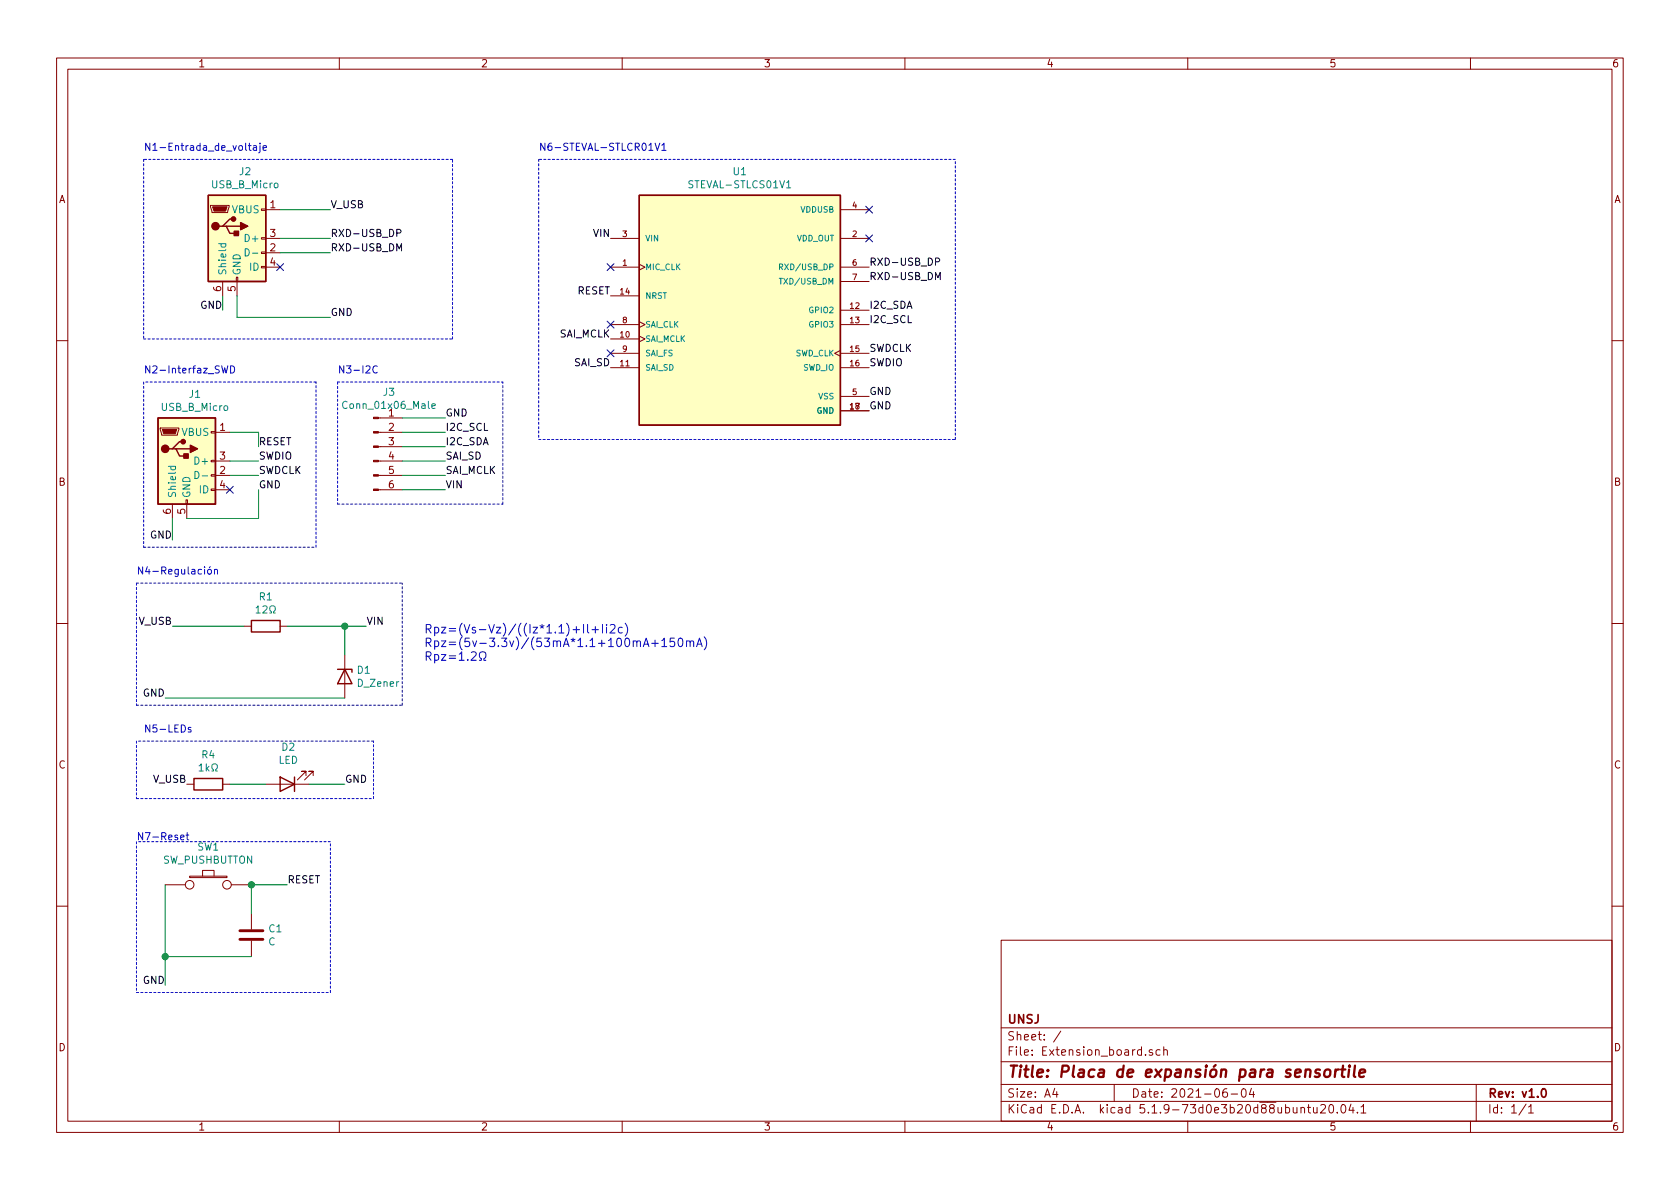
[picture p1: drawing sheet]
EESchema Schematic File Version 4
EELAYER 30 0
EELAYER END
$Descr A4 11693 8268
encoding utf-8
Sheet 1 1
Title "Placa de expansión para sensortile"
Date "2021-06-04"
Rev "v1.0"
Comp "UNSJ"
Comment1 ""
Comment2 ""
Comment3 ""
Comment4 ""
$EndDescr
$Comp
L STEVAL-STLCR01V1:STEVAL-STLCS01V1 U1
U 1 1
P 5150 2150
F 0 "U1" H 5150 3117 50  0000 C CNN
F 1 "STEVAL-STLCS01V1" H 5150 3026 50  0000 C CNN
F 2 "STEVAL-STLCS01V1_footprint:XDCR_STEVAL-STLCS01V1" H 5150 2150 50  0001 L BNN
F 3 "" H 5150 2150 50  0001 L BNN
F 4 "STMicroelectronics" H 5150 2150 50  0001 L BNN "MANUFACTURER"
	1    5150 2150
	1    0    0    -1  
$EndComp
Text Label 2300 1450 0    50   ~ 0
V_USB
Text Label 2300 2200 0    50   ~ 0
GND
Wire Notes Line
	1000 1100 1000 2350
Text Notes 1000 1050 0    50   ~ 0
N1-Entrada_de_voltaje
Text Label 1800 3300 0    50   ~ 0
SWDCLK
Text Label 1800 3400 0    50   ~ 0
GND
Text Label 1800 3200 0    50   ~ 0
SWDIO
Text Label 1800 3100 0    50   ~ 0
RESET
Wire Notes Line
	2200 2650 1000 2650
Text Notes 1000 2600 0    50   ~ 0
N2-Interfaz_SWD
Text Label 4250 1650 2    50   ~ 0
VIN
NoConn ~ 6050 1650
Text Label 2300 1750 0    50   ~ 0
RXD-USB_DM
Text Label 2300 1650 0    50   ~ 0
RXD-USB_DP
Wire Wire Line
	1950 1650 2300 1650
Wire Wire Line
	1950 1750 2300 1750
Text Label 6050 1850 0    50   ~ 0
RXD-USB_DP
Text Label 6050 1950 0    50   ~ 0
RXD-USB_DM
Text Label 6050 2850 0    50   ~ 0
GND
Text Label 4250 2050 2    50   ~ 0
RESET
Text Label 6050 2150 0    50   ~ 0
I2C_SDA
Text Label 6050 2250 0    50   ~ 0
I2C_SCL
Text Label 6050 2450 0    50   ~ 0
SWDCLK
Text Label 6050 2550 0    50   ~ 0
SWDIO
Text Label 6050 2750 0    50   ~ 0
GND
Wire Notes Line
	3750 1100 3750 3050
Wire Notes Line
	3750 3050 6650 3050
Wire Notes Line
	6650 3050 6650 1100
Wire Notes Line
	6650 1100 3750 1100
Text Notes 3750 1050 0    50   ~ 0
N6-STEVAL-STLCR01V1
$Comp
L Device:D_Zener D1
U 1 1
P 2400 4700
F 0 "D1" V 2354 4780 50  0000 L CNN
F 1 "D_Zener" V 2445 4780 50  0000 L CNN
F 2 "Resistor_THT:R_Axial_DIN0207_L6.3mm_D2.5mm_P5.08mm_Vertical" H 2400 4700 50  0001 C CNN
F 3 "~" H 2400 4700 50  0001 C CNN
	1    2400 4700
	0    1    1    0   
$EndComp
Text Label 1200 4350 2    50   ~ 0
V_USB
Text Label 1150 4850 2    50   ~ 0
GND
Text Label 2550 4350 0    50   ~ 0
VIN
$Comp
L Device:R R1
U 1 1
P 1850 4350
F 0 "R1" V 1643 4350 50  0000 C CNN
F 1 "12Ω" V 1734 4350 50  0000 C CNN
F 2 "Resistor_THT:R_Axial_DIN0207_L6.3mm_D2.5mm_P7.62mm_Horizontal" V 1780 4350 50  0001 C CNN
F 3 "~" H 1850 4350 50  0001 C CNN
	1    1850 4350
	0    1    1    0   
$EndComp
Text Notes 950  4000 0    50   ~ 0
N4-Regulación
NoConn ~ 4250 2250
NoConn ~ 6050 1450
Text Label 3100 3100 0    50   ~ 0
I2C_SDA
Text Label 3100 3000 0    50   ~ 0
I2C_SCL
Text Notes 2350 2600 0    50   ~ 0
N3-I2C
Wire Wire Line
	1150 4850 2400 4850
Wire Wire Line
	2400 4550 2400 4350
Wire Wire Line
	2400 4350 2550 4350
Wire Notes Line
	950  4050 950  4900
Wire Notes Line
	950  4900 2800 4900
Wire Notes Line
	2800 4900 2800 4050
Wire Notes Line
	950  4050 2800 4050
Text Label 3100 2900 0    50   ~ 0
GND
Wire Wire Line
	2800 2900 3100 2900
Wire Wire Line
	2800 3000 3100 3000
Wire Wire Line
	2800 3100 3100 3100
Wire Wire Line
	2800 3200 3100 3200
$Comp
L Connector:USB_B_Micro J2
U 1 1
P 1650 1650
F 0 "J2" H 1707 2117 50  0000 C CNN
F 1 "USB_B_Micro" H 1707 2026 50  0000 C CNN
F 2 "freetronics_footprints:USB-MICRO-5pin_PTHMOUNT" H 1800 1600 50  0001 C CNN
F 3 "~" H 1800 1600 50  0001 C CNN
	1    1650 1650
	1    0    0    -1  
$EndComp
Wire Wire Line
	1650 2050 1650 2200
NoConn ~ 4250 1850
Wire Notes Line
	1000 2350 3150 2350
Wire Notes Line
	3150 2350 3150 1100
Wire Notes Line
	3150 1100 1000 1100
Wire Wire Line
	1950 1450 2300 1450
Wire Wire Line
	1650 2200 2300 2200
Text Notes 2950 4600 0    59   ~ 0
Rpz=(Vs-Vz)/((Iz*1.1)+Il+Ii2c)\nRpz=(5v-3.3v)/(53mA*1.1+100mA+150mA)\nRpz=1.2Ω
$Comp
L Device:LED D2
U 1 1
P 2000 5450
F 0 "D2" H 1993 5195 50  0000 C CNN
F 1 "LED" H 1993 5286 50  0000 C CNN
F 2 "LED_THT:LED_D5.0mm_IRBlack" H 2000 5450 50  0001 C CNN
F 3 "~" H 2000 5450 50  0001 C CNN
	1    2000 5450
	-1   0    0    1   
$EndComp
$Comp
L Device:R R4
U 1 1
P 1450 5450
F 0 "R4" V 1243 5450 50  0000 C CNN
F 1 "1kΩ" V 1334 5450 50  0000 C CNN
F 2 "Resistor_THT:R_Axial_DIN0207_L6.3mm_D2.5mm_P7.62mm_Horizontal" V 1380 5450 50  0001 C CNN
F 3 "~" H 1450 5450 50  0001 C CNN
	1    1450 5450
	0    1    1    0   
$EndComp
Text Label 2400 5450 0    50   ~ 0
GND
Wire Wire Line
	2150 5450 2400 5450
Wire Wire Line
	1600 5450 1850 5450
Text Label 1300 5450 2    50   ~ 0
V_USB
Wire Notes Line
	2600 5150 950  5150
Text Notes 1000 5100 0    50   ~ 0
N5-LEDs
$Comp
L Connector:USB_B_Micro J1
U 1 1
P 1300 3200
F 0 "J1" H 1357 3667 50  0000 C CNN
F 1 "USB_B_Micro" H 1357 3576 50  0000 C CNN
F 2 "freetronics_footprints:USB-MICRO-5pin_PTHMOUNT" H 1450 3150 50  0001 C CNN
F 3 "~" H 1450 3150 50  0001 C CNN
	1    1300 3200
	1    0    0    -1  
$EndComp
Wire Notes Line
	950  5150 950  5550
Wire Notes Line
	950  5550 2600 5550
Wire Notes Line
	2600 5550 2600 5150
Wire Wire Line
	1600 3000 1800 3000
Wire Wire Line
	1800 3000 1800 3100
Wire Wire Line
	1600 3200 1800 3200
Wire Wire Line
	1600 3300 1800 3300
Wire Wire Line
	1300 3600 1800 3600
Wire Wire Line
	1800 3600 1800 3400
Wire Wire Line
	2000 4350 2400 4350
Connection ~ 2400 4350
Wire Wire Line
	1200 4350 1700 4350
Text Label 3100 3400 0    50   ~ 0
VIN
$Comp
L Connector:Conn_01x06_Male J3
U 1 1
P 2600 3100
F 0 "J3" H 2708 3481 50  0000 C CNN
F 1 "Conn_01x06_Male" H 2708 3390 50  0000 C CNN
F 2 "Connector_PinHeader_2.54mm:PinHeader_1x06_P2.54mm_Horizontal" H 2600 3100 50  0001 C CNN
F 3 "~" H 2600 3100 50  0001 C CNN
	1    2600 3100
	1    0    0    -1  
$EndComp
Wire Wire Line
	2800 3300 3100 3300
Wire Wire Line
	2800 3400 3100 3400
Wire Notes Line
	2350 2650 2350 3500
Text Label 3100 3300 0    50   ~ 0
SAI_MCLK
Text Label 4250 2350 2    50   ~ 0
SAI_MCLK
NoConn ~ 4250 2450
Text Label 4250 2550 2    50   ~ 0
SAI_SD
Text Label 3100 3200 0    50   ~ 0
SAI_SD
Wire Notes Line
	3500 3500 3500 2650
Wire Notes Line
	2350 2650 3500 2650
Wire Notes Line
	2350 3500 3500 3500
Text Label 1550 2150 2    50   ~ 0
GND
Wire Wire Line
	1550 2050 1550 2150
Text Label 1200 3750 2    50   ~ 0
GND
Wire Wire Line
	1200 3600 1200 3750
Wire Notes Line
	1000 2650 1000 3800
Wire Notes Line
	1000 3800 2200 3800
Wire Notes Line
	2200 3800 2200 2650
$Comp
L freetronics_schematic:SW_PUSHBUTTON SW1
U 1 1
P 1450 6150
F 0 "SW1" H 1450 6415 50  0000 C CNN
F 1 "SW_PUSHBUTTON" H 1450 6324 50  0000 C CNN
F 2 "Button_Switch_THT:SW_PUSH_6mm_H5mm" H 1450 6150 60  0001 C CNN
F 3 "" H 1450 6150 60  0000 C CNN
	1    1450 6150
	1    0    0    -1  
$EndComp
$Comp
L Device:C C1
U 1 1
P 1750 6500
F 0 "C1" H 1865 6546 50  0000 L CNN
F 1 "C" H 1865 6455 50  0000 L CNN
F 2 "Capacitor_SMD:C_0805_2012Metric" H 1788 6350 50  0001 C CNN
F 3 "~" H 1750 6500 50  0001 C CNN
	1    1750 6500
	1    0    0    -1  
$EndComp
Wire Wire Line
	1750 6150 1750 6350
Wire Wire Line
	1750 6650 1150 6650
Wire Wire Line
	1150 6650 1150 6150
Text Label 1150 6850 2    50   ~ 0
GND
Wire Wire Line
	1150 6650 1150 6850
Connection ~ 1150 6650
Text Label 2000 6150 0    50   ~ 0
RESET
Wire Wire Line
	1750 6150 2000 6150
Connection ~ 1750 6150
Wire Notes Line
	950  5850 950  6900
Wire Notes Line
	950  6900 2300 6900
Wire Notes Line
	2300 6900 2300 5850
Wire Notes Line
	2300 5850 950  5850
Text Notes 950  5850 0    50   ~ 0
N7-Reset
NoConn ~ 1950 1850
NoConn ~ 1600 3400
$EndSCHEMATC
